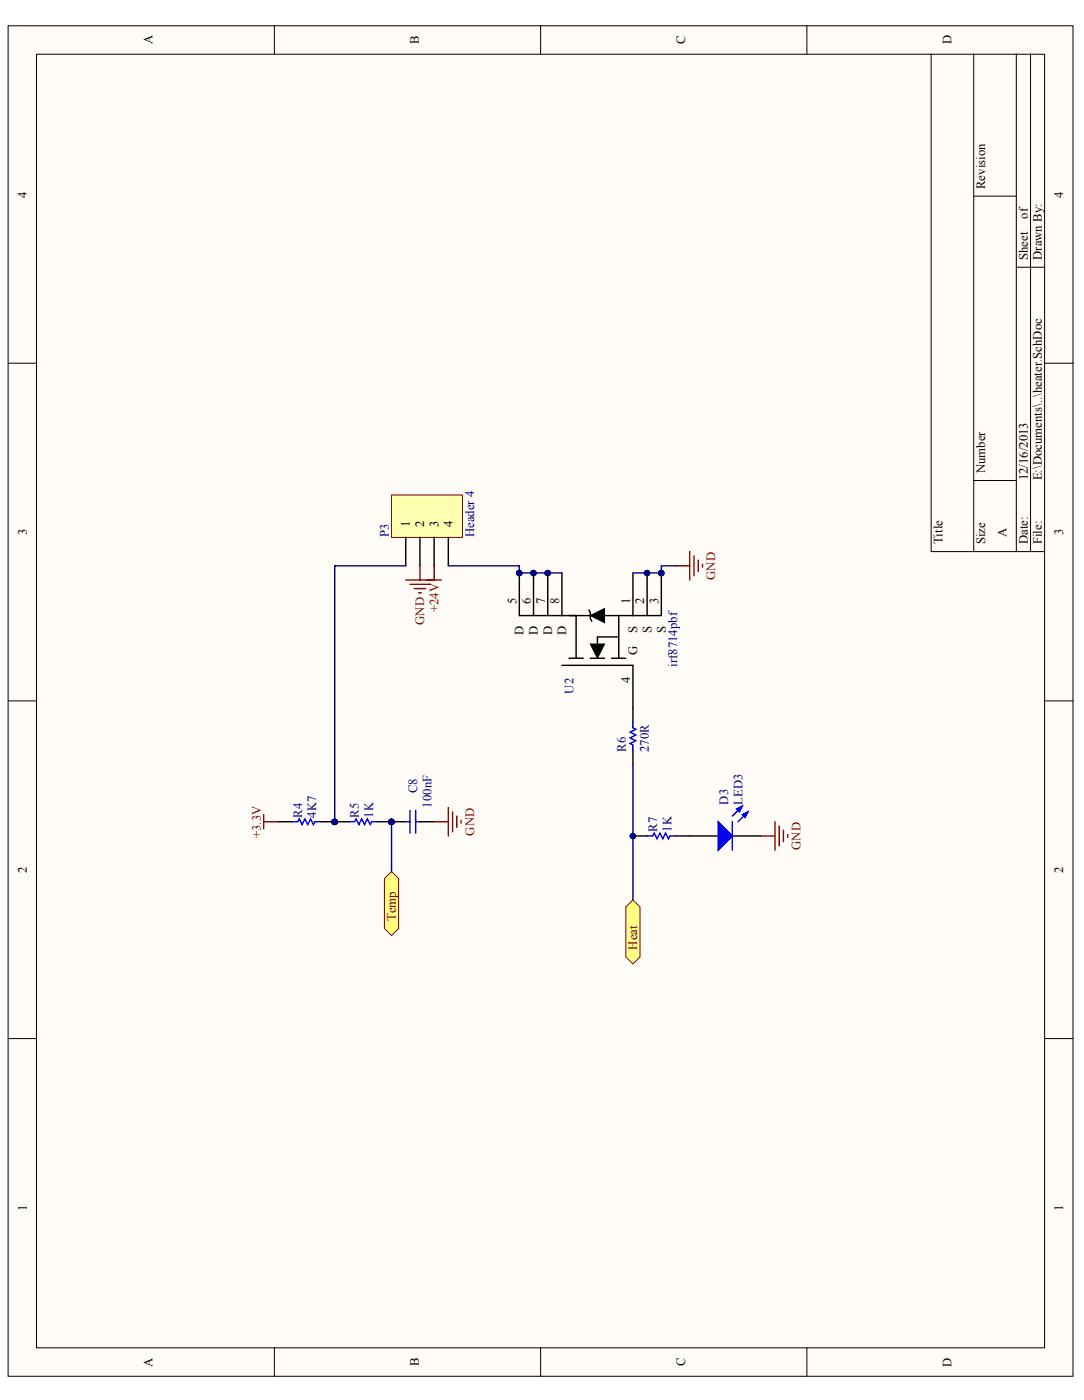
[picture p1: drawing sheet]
<svg xmlns="http://www.w3.org/2000/svg" width="216mm" height="279mm" viewBox="0 0 216 279" stroke-linecap="round" stroke-linejoin="round" font-family="sans-serif">
<g fill="#fffcf8" stroke="#000" stroke-width=".2">
<path d="M1.6 5.1h212.1v269.2h-212.1z"/>
<path d="M7.3 10.8h200.8v257.8h-200.8z"/>
</g>
<g fill="none" stroke="#000" stroke-width=".2">
<path d="M54.6 5.1v5.7M107.7 5.1v5.7M160.7 5.1v5.7M185.5 10.8v99.1h22.6M193.9 10.8v99.1M202.4 10.8v99.1M205.3 10.8v99.1M193.9 39.1h8.5M202.4 53.3h5.7M1.6 72.4h5.7M208.1 72.4h5.6M193.9 95.8h8.5"/>
<path d="M1.6 139.7h5.7M208.1 139.7h5.6M1.6 207h5.7M208.1 207h5.6M54.6 268.6v5.7M107.7 268.6v5.7M160.7 268.6v5.7"/>
</g>
<g fill="#ffff80" stroke="#800000" stroke-width=".2">
<path d="M78 173.7l1.4 1.4v9.9l-1.4 1.5-1.4-1.5v-9.9z" fill-rule="evenodd"/>
<path d="M126.1 179.4l1.4 1.4v9.9l-1.4 1.4-1.5-1.4v-9.9z" fill-rule="evenodd"/>
</g>
<path d="M126.1 141.1v2.9M126.1 149.6v2.9M126.1 166.6h2.8M134.5 166.6h8.5M145.9 166.6h5.6" fill="none" stroke="#000" stroke-width=".28"/>
<g fill="#00f" stroke="#00f" stroke-width=".28">
<path d="M143 163.8l2.9 2.8-2.9 2.9z"/>
<path d="M147.8 162.4l1.2-.6-.6 1.1z"/>
<path d="M146.7 161.2l1.1-.5-.5 1.1z"/>
</g>
<path d="M126.1 144v1.1l.5 .3-1.1 .5 1.1 .6-1.1 .6 1.1 .5-1.1 .6 .6 .3v1.1M128.9 166.6h1.1l.3-.5 .6 1.1 .5-1.1 .6 1.1 .6-1.1 .5 1.1 .3-.6h1.1M145.9 163.8v5.7M147.8 160.7l-1.9 2M149 161.8l-2 2" fill="none" stroke="#00f" stroke-width=".28"/>
<circle cx="126" cy="166.7" r=".55" fill="#000080" stroke="#000080" stroke-width=".2"/>
<path d="M85.1 115.6h2.8M86.5 112.8v2.8M134.5 112.8h2.9M137.4 109.9v5.7M138.2 110.8v4M139.1 111.6v2.3M139.9 112.5v.6M151.5 166.6h2.8M154.3 163.8v5.7M155.2 164.6v4M156 165.5v2.3M156.9 166.3v.6" fill="none" stroke="#800000" stroke-width=".28"/>
<path d="M78 98.7h14.1v8.4h-14.1z" fill="#ffffb0" stroke="#800000" stroke-width=".2"/>
<g fill="none" stroke="#000" stroke-width=".28">
<path d="M80.8 107.1v5.7M83.6 107.1v5.7M86.5 107.1v5.7M89.3 107.1v5.7M103.4 114.2v8.5h28.3v-8.5M106.3 114.2v8.5M109.1 114.2v8.5M111.9 114.2v8.5M126.1 114.2v8.5M128.9 114.2v8.5M111.9 132.6h14.2v8.5M113.3 131.2h2.9"/>
<path d="M114.7 122.7v8.5M117.3 121.6l.3 .5v1.2l.3 .5M117.6 131.2h2.8M121.8 131.2h2.8M123.2 126.9h-4.2v1.5M123.2 122.7v8.5M55.4 163.8h2.8M66.7 163.8h2.8M78 163.8h2.8M83.6 163.8h2.9"/>
</g>
<path d="M80.8 112.8h-14.1v51M89.3 112.8h14.1v1.4h8.5M134.5 112.8h-2.8v1.4h-5.6M126.1 152.5v26.9M78 163.8v9.9" fill="none" stroke="#000080" stroke-width=".28"/>
<path d="M58.2 163.8h1.1l.3-.6 .6 1.2 .5-1.2 .6 1.2 .6-1.2 .5 1.2 .3-.6h1.1M69.5 163.8h1.1l.3-.6 .6 1.2 .5-1.2 .6 1.2 .6-1.2 .5 1.2 .3-.6h1.2M80.8 163.8h.9M81.7 161.5v4.6M82.8 161.5v4.6M82.8 163.8h.8" fill="none" stroke="#00f" stroke-width=".28"/>
<path d="M80.8 115.6h5.7M81.7 116.5h3.9M82.5 117.3h2.3M83.4 118.2h.5M83.6 112.8v2.8M52.5 163.8h2.9M52.5 162.4v2.8M86.5 163.8h2.8M89.3 161v5.6M90.1 161.8v4M91 162.7v2.2M91.8 163.5v.6" fill="none" stroke="#800000" stroke-width=".28"/>
<path d="M117.6 122.7l2.8-1.4v2.8zM117.6 128.4h2.8l-1.4 2.8z" fill="#000" stroke="#000" stroke-width=".2"/>
<g fill="#000080" stroke="#000080" stroke-width=".2">
<circle cx="131.7" cy="114.2" r=".55"/>
<circle cx="128.9" cy="114.2" r=".55"/>
<circle cx="109.1" cy="114.2" r=".55"/>
<circle cx="106.2" cy="114.2" r=".55"/>
<circle cx="103.4" cy="114.2" r=".55"/>
</g>
<text font-size="4.2" fill="#000080" x="77.4" y="164.7" transform="rotate(-90 77.4 164.7)">PIR501</text>
<text font-size="3.9" fill="#000080" x="65.8" y="164.7" transform="rotate(-90 65.8 164.7)">PIR401</text>
<g font-size="2.5">
<text x="30.4" y="8.9" transform="rotate(-90 30.4 8.9)">A</text>
<text x="83.4" y="8.8" transform="rotate(-90 83.4 8.8)">B</text>
<text x="136.5" y="8.8" transform="rotate(-90 136.5 8.8)">C</text>
<text x="189.5" y="8.9" transform="rotate(-90 189.5 8.9)">D</text>
<text x="5.3" y="39.4" transform="rotate(-90 5.3 39.4)">4</text>
<text x="196.2" y="37.7" transform="rotate(-90 196.2 37.7)">Revision</text>
<text x="211.8" y="39.4" transform="rotate(-90 211.8 39.4)">4</text>
<text x="204.7" y="43.6" transform="rotate(-90 204.7 43.6)">of</text>
<text x="204.7" y="51.8" transform="rotate(-90 204.7 51.8)">Sheet</text>
<text x="207.5" y="51.8" transform="rotate(-90 207.5 51.8)">Drawn By:</text>
<text x="196.2" y="94.4" transform="rotate(-90 196.2 94.4)">Number</text>
<text x="204.7" y="95.8" transform="rotate(-90 204.7 95.8)">12/16/2013</text>
<text x="207.5" y="95.8" transform="rotate(-90 207.5 95.8)">E:\Documents\..\heater.SchDoc</text>
<text x="5.3" y="106.7" transform="rotate(-90 5.3 106.7)">3</text>
<text x="81.7" y="105.1" transform="rotate(-90 81.7 105.1)">1</text>
<text x="84.5" y="105.1" transform="rotate(-90 84.5 105.1)">2</text>
<text x="87.3" y="105.1" transform="rotate(-90 87.3 105.1)">3</text>
<text x="90.1" y="105.1" transform="rotate(-90 90.1 105.1)">4</text>
<text x="200.4" y="107.1" transform="rotate(-90 200.4 107.1)">A</text>
<text x="211.8" y="106.7" transform="rotate(-90 211.8 106.7)">3</text>
<text x="187.7" y="108.5" transform="rotate(-90 187.7 108.5)">Title</text>
<text x="196.2" y="108.5" transform="rotate(-90 196.2 108.5)">Size</text>
<text x="204.7" y="108.5" transform="rotate(-90 204.7 108.5)">Date:</text>
<text x="207.5" y="108.5" transform="rotate(-90 207.5 108.5)">File:</text>
<text x="102.9" y="120.4" transform="rotate(-90 102.9 120.4)">5</text>
<text x="105.7" y="120.4" transform="rotate(-90 105.7 120.4)">6</text>
<text x="108.6" y="120.4" transform="rotate(-90 108.6 120.4)">7</text>
<text x="111.4" y="120.4" transform="rotate(-90 111.4 120.4)">8</text>
<text x="125.5" y="120.4" transform="rotate(-90 125.5 120.4)">1</text>
<text x="128.3" y="120.4" transform="rotate(-90 128.3 120.4)">2</text>
<text x="131.1" y="120.4" transform="rotate(-90 131.1 120.4)">3</text>
<text x="104.3" y="126.5" transform="rotate(-90 104.3 126.5)">D</text>
<text x="107.1" y="126.5" transform="rotate(-90 107.1 126.5)">D</text>
<text x="109.9" y="126.5" transform="rotate(-90 109.9 126.5)">D</text>
<text x="112.8" y="126.5" transform="rotate(-90 112.8 126.5)">D</text>
<text x="126.9" y="130.6" transform="rotate(-90 126.9 130.6)">G</text>
<text x="126.9" y="126.1" transform="rotate(-90 126.9 126.1)">S</text>
<text x="129.8" y="126.1" transform="rotate(-90 129.8 126.1)">S</text>
<text x="132.6" y="126.1" transform="rotate(-90 132.6 126.1)">S</text>
<text x="125.5" y="136.2" transform="rotate(-90 125.5 136.2)">4</text>
<text x="5.3" y="174" transform="rotate(-90 5.3 174)">2</text>
<text x="211.8" y="174" transform="rotate(-90 211.8 174)">2</text>
<text x="5.3" y="241.3" transform="rotate(-90 5.3 241.3)">1</text>
<text x="211.8" y="241.3" transform="rotate(-90 211.8 241.3)">1</text>
<text x="30.4" y="272.4" transform="rotate(-90 30.4 272.4)">A</text>
<text x="83.4" y="272.3" transform="rotate(-90 83.4 272.3)">B</text>
<text x="136.5" y="272.3" transform="rotate(-90 136.5 272.3)">C</text>
<text x="189.5" y="272.4" transform="rotate(-90 189.5 272.4)">D</text>
</g>
<g font-size="2.5" fill="#000080">
<text x="77.4" y="107.1" transform="rotate(-90 77.4 107.1)">P3</text>
<text x="94.4" y="107.1" transform="rotate(-90 94.4 107.1)">Header 4</text>
<text x="134.9" y="132.9" transform="rotate(-90 134.9 132.9)">irf8714pbf</text>
<text x="114.2" y="138.3" transform="rotate(-90 114.2 138.3)">U2</text>
<text x="124.6" y="149.9" transform="rotate(-90 124.6 149.9)">R6</text>
<text x="129.2" y="149.9" transform="rotate(-90 129.2 149.9)">270R</text>
<text x="83.1" y="158.1" transform="rotate(-90 83.1 158.1)">C8</text>
<text x="85.9" y="161" transform="rotate(-90 85.9 161)">100nF</text>
<text x="145" y="160.4" transform="rotate(-90 145 160.4)">D3</text>
<text x="147.9" y="160.4" transform="rotate(-90 147.9 160.4)">LED3</text>
<text x="60.2" y="163" transform="rotate(-90 60.2 163)">R4</text>
<text x="63" y="163" transform="rotate(-90 63 163)">4K7</text>
<text x="71.5" y="163" transform="rotate(-90 71.5 163)">R5</text>
<text x="74.3" y="163" transform="rotate(-90 74.3 163)">1K</text>
<text x="130.9" y="165.8" transform="rotate(-90 130.9 165.8)">R7</text>
<text x="133.7" y="165.8" transform="rotate(-90 133.7 165.8)">1K</text>
</g>
<g font-size="2.5" fill="#800000">
<text x="142.5" y="115.6" transform="rotate(-90 142.5 115.6)">GND</text>
<text x="84.5" y="124.6" transform="rotate(-90 84.5 124.6)">GND</text>
<text x="87.3" y="122" transform="rotate(-90 87.3 122)">+24V</text>
<text x="52" y="167" transform="rotate(-90 52 167)">+3.3V</text>
<text x="94.4" y="166.5" transform="rotate(-90 94.4 166.5)">GND</text>
<text x="159.4" y="169.4" transform="rotate(-90 159.4 169.4)">GND</text>
<text x="78.8" y="183.6" transform="rotate(-90 78.8 183.6)">Temp</text>
<text x="126.9" y="189.3" transform="rotate(-90 126.9 189.3)">Heat</text>
</g>
</svg>
